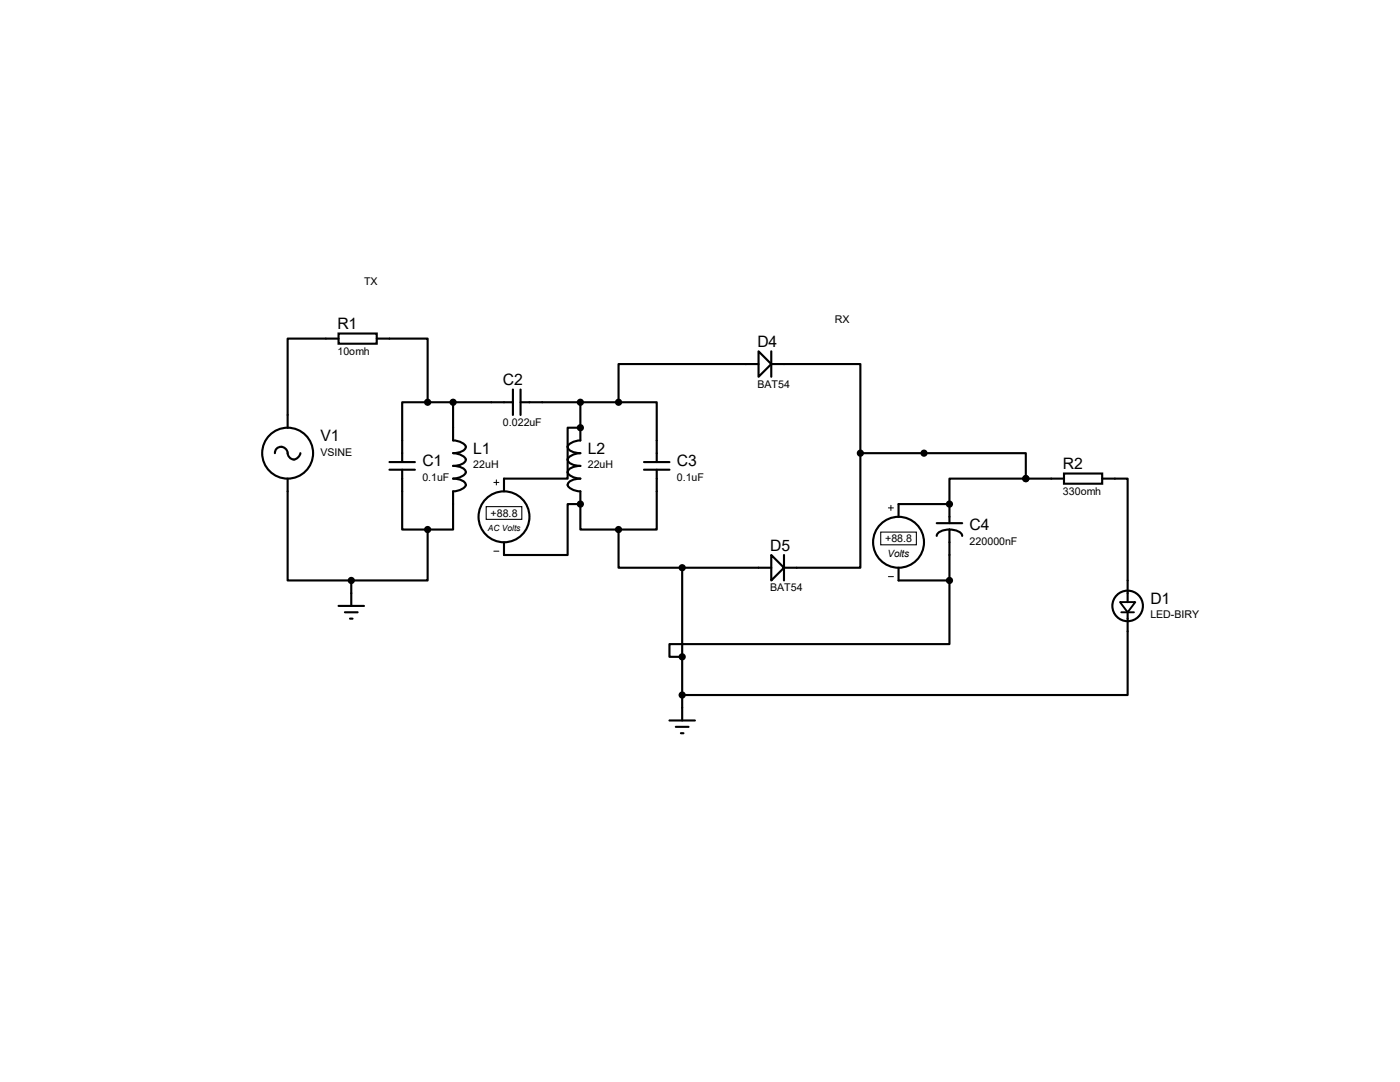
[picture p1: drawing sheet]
<svg xmlns="http://www.w3.org/2000/svg" width="279mm" height="216mm" viewBox="0 0 279 216" stroke-linecap="round" stroke-linejoin="round" font-family="sans-serif">
<g fill="none" stroke="#000" stroke-width=".42">
<path d="M67.6 66.5h7.6v2.1h-7.6zM67.6 67.6h-10.2v17.7M75.2 67.6h10.1v12.7M102.4 77.7v5.1M103.9 77.7v5.1M151.4 70.1l2.5 2.5-2.5 2.6zM151.4 72.6h-28v7.7M153.9 72.6h17.8v17.8M153.9 70.1v5.1M54.9 90.4a1.32 1.32 0 0 1 1.4-1.2 1.32 1.32 0 0 1 1.2 1.6 1.26 1.26 0 0 0 1.3 .9 1.26 1.26 0 0 0 1.1-1.3M57.4 95.5v20.3h12.7M77.7 92.2h5.1"/>
<path d="M77.7 93.7h5.1M80.3 93.7v12h5M85.3 80.3h-5v11.9M85.3 80.3h17.1M90.4 80.3v7.6a2.69 2.69 0 0 1 2.6 1.3 2.31 2.31 0 0 1-2.6 1.2 2.69 2.69 0 0 1 2.6 1.3 2.31 2.31 0 0 1-2.6 1.3 2.31 2.31 0 0 1 2.6 1.2 2.69 2.69 0 0 1-2.6 1.3 2.31 2.31 0 0 1 2.6 1.3 2.69 2.69 0 0 1-2.6 1.2v7.7h-5.1M103.9 80.3h19.5M115.8 85.3h-2.5v10.2h-12.7v2.5M115.8 80.3v7.6a2.69 2.69 0 0 0-2.5 1.3 2.31 2.31 0 0 0 2.5 1.2 2.69 2.69 0 0 0-2.5 1.3 2.31 2.31 0 0 0 2.5 1.3 2.31 2.31 0 0 0-2.5 1.2 2.69 2.69 0 0 0 2.5 1.3 2.31 2.31 0 0 0-2.5 1.3 2.69 2.69 0 0 0 2.5 1.2v2.6M123.4 80.3h7.7v11.9M128.5 92.2h5.1M128.5 93.7h5.1M131.1 93.7v12h-7.7"/>
<path d="M171.7 90.4h33v5.1M171.7 90.4v22.9h-15.2M204.7 95.5h-15.2v5.1M204.7 95.5h7.6M212.3 94.5h7.7v2h-7.7zM220 95.5h5v24.6M70.1 115.8v5.1M85.3 105.7v10.1h-15.2M115.8 100.6v5.1h7.6M115.8 100.6h-2.5v10.1h-12.7v-2.5M123.4 105.7v7.6h12.7M136.1 113.3v30.5"/>
<path d="M136.1 113.3h17.8M153.9 110.7l2.6 2.6-2.6 2.5zM156.5 110.7v5.1M179.3 113.3v2.5h10.2M186.9 104.4h5.1M189.5 115.8v12.7h-55.9v2.6h2.5M189.5 105.7a2.31 2.31 0 0 1 2.5 1.2M189.5 105.7a2.31 2.31 0 0 0-2.6 1.2M189.5 100.6h-10.2v2.5M189.5 100.6v3.8M189.5 105.7v10.1M67.6 120.9h5"/>
<path d="M68.8 122.2h2.6M69.8 123.4h.6M225 122.2v16.5h-88.9M133.6 143.8h5.1M134.9 145h2.5M135.9 146.3h.5"/>
<circle cx="57.4" cy="90.4" r="5.1"/>
<circle cx="100.6" cy="103.1" r="5.1"/>
<circle cx="179.3" cy="108.2" r="5.1"/>
<circle cx="225" cy="120.9" r="3"/>
</g>
<g fill="#000">
<circle cx="115.8" cy="85.3" r=".21"/>
<circle cx="204.7" cy="95.5" r=".21"/>
<circle cx="115.8" cy="100.6" r=".21"/>
<circle cx="189.5" cy="100.6" r=".21"/>
</g>
<g fill="#000" stroke="#000" stroke-width=".42">
<circle cx="85.3" cy="80.3" r=".51"/>
<circle cx="90.4" cy="80.3" r=".51"/>
<circle cx="115.8" cy="85.3" r=".51"/>
<circle cx="115.8" cy="80.3" r=".51"/>
<circle cx="123.4" cy="80.3" r=".51"/>
<circle cx="171.7" cy="90.4" r=".51"/>
<circle cx="184.4" cy="90.4" r=".51"/>
<circle cx="204.7" cy="95.5" r=".51"/>
<circle cx="70.1" cy="115.8" r=".51"/>
<circle cx="85.3" cy="105.7" r=".51"/>
<circle cx="115.8" cy="100.6" r=".51"/>
<circle cx="123.4" cy="105.7" r=".51"/>
<circle cx="136.1" cy="113.3" r=".51"/>
<circle cx="189.5" cy="100.6" r=".51"/>
<circle cx="189.5" cy="115.8" r=".51"/>
<circle cx="136.1" cy="131.1" r=".51"/>
<circle cx="136.1" cy="138.7" r=".51"/>
</g>
<path d="M223.5 120.1h3.1l-1.6 2.1zM223.8 122.2h2.5" fill="none" stroke="#000" stroke-width=".38"/>
<path d="M98.6 96.3h1M99.1 95.8v1M98.6 110h1M177.3 101.3h1M177.3 115.1h1M177.8 100.8v1.1" fill="none" stroke="#000" stroke-width=".2"/>
<path d="M97 101.1h7.1v2.5h-7.1zM175.8 106.2h7.1v2.5h-7.1z" fill="none" stroke="#000" stroke-width=".21"/>
<g font-size="3.1">
<text x="67.4" y="65.7">R1</text>
<text x="151.2" y="69.2">D4</text>
<text x="100.4" y="76.8">C2</text>
<text x="64" y="88">V1</text>
<text x="84.3" y="93">C1</text>
<text x="94.4" y="90.5">L1</text>
<text x="117.3" y="90.5">L2</text>
<text x="135.1" y="93">C3</text>
<text x="212.1" y="93.6">R2</text>
<text x="193.5" y="105.7">C4</text>
<text x="153.7" y="109.9">D5</text>
<text x="229.6" y="120.5">D1</text>
</g>
<g font-size="2.1">
<text x="72.6" y="56.8">TX</text>
<text x="166.6" y="64.4">RX</text>
<text x="67.4" y="70.7">10omh</text>
<text x="151.2" y="77.3">BAT54</text>
<text x="100.4" y="85">0.022uF</text>
<text x="64" y="90.9">VSINE</text>
<text x="84.3" y="96">0.1uF</text>
<text x="94.4" y="93.4">22uH</text>
<text x="117.3" y="93.4">22uH</text>
<text x="135.1" y="96">0.1uF</text>
<text x="212.1" y="98.7">330omh</text>
<text x="97.9" y="103.1">+88.8</text>
<text x="176.7" y="108.2">+88.8</text>
<text x="193.5" y="108.7">220000nF</text>
<text x="153.7" y="118">BAT54</text>
<text x="229.6" y="123.4">LED-BIRY</text>
</g>
<text font-size="2" x="177.1" y="111.2">Volts</text>
<text font-size="1.7" x="97.3" y="106">AC Volts</text>
</svg>
